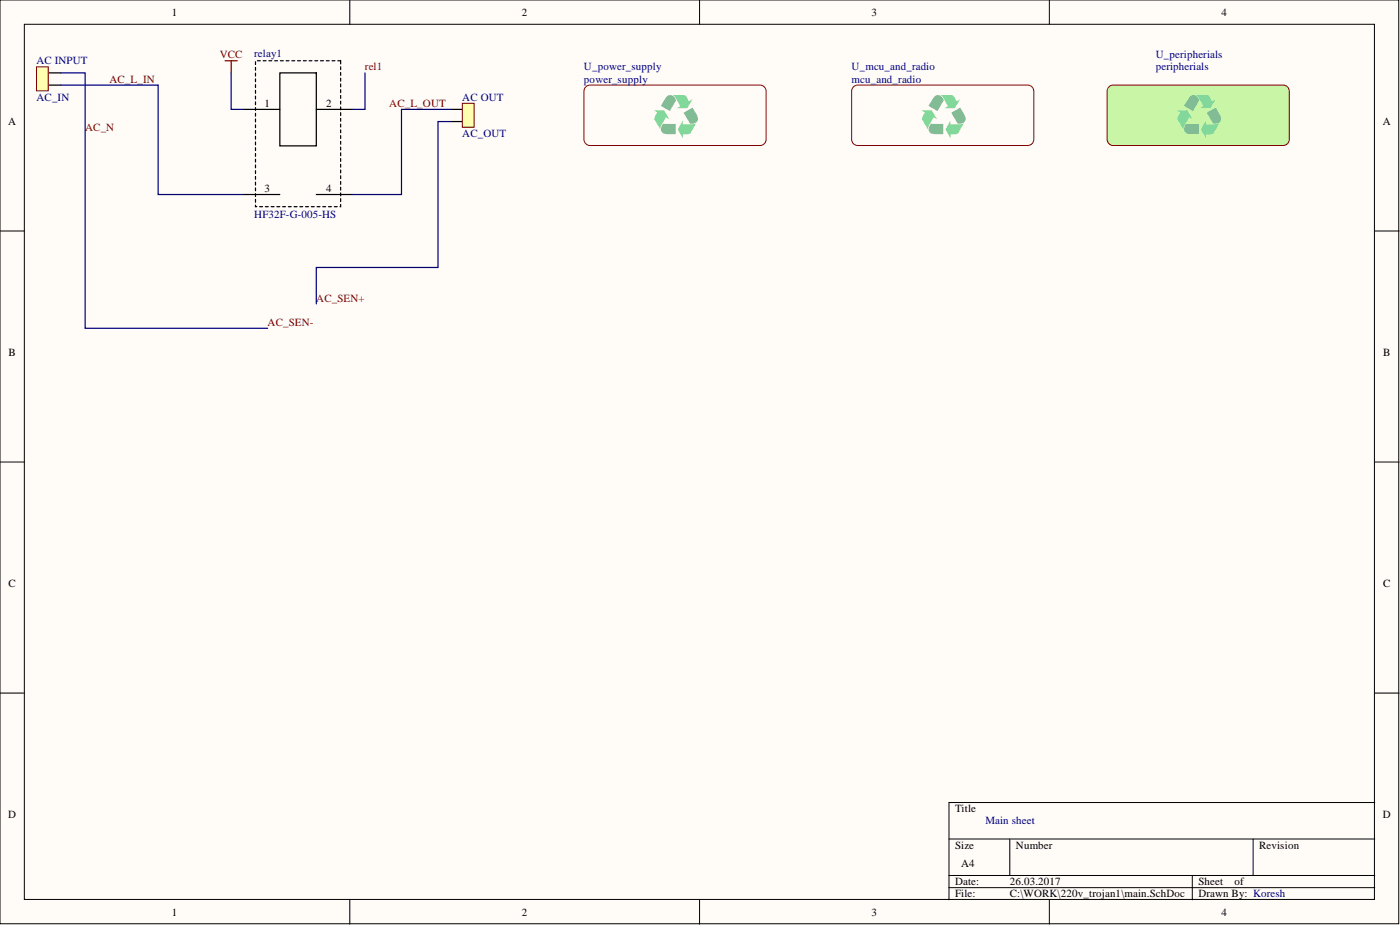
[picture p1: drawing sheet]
<svg xmlns="http://www.w3.org/2000/svg" width="292mm" height="193mm" viewBox="0 0 292 193" stroke-linecap="round" stroke-linejoin="round" font-family="sans-serif">
<g fill="#fffcf8" stroke="#000" stroke-width=".21">
<path d="M0 0h291.8v192.7h-291.8z"/>
<path d="M5.1 5.1h281.7v182.5h-281.7z"/>
</g>
<g fill="none" stroke="#000" stroke-width=".21">
<path d="M73 0v5.1M146 0v5.1M218.9 0v5.1M0 48.2h5.1M286.8 48.2h5.1M0 96.4h5.1M286.8 96.4h5.1M0 144.6h5.1M286.8 144.6h5.1M198 175h88.8M210.7 175v7.6M261.5 175v7.6"/>
<path d="M286.8 167.4h-88.8v20.3M73 187.7v5.1M146 187.7v5.1M198 182.6h88.8M198 185.2h88.8M218.9 187.7v5.1M248.8 182.6v5.1"/>
</g>
<path d="M58.4 15.2h7.6v15.2h-7.6zM50.8 22.8h7.6M66 22.8h7.6M93.9 22.8h2.6M93.9 25.4h2.6M50.8 40.6h7.6M66 40.6h7.6" fill="none" stroke="#000" stroke-width=".25"/>
<path d="M71.1 12.7h-17.8v30.4h17.8v-30.4" fill="none" stroke="#000" stroke-width=".25" stroke-dasharray=".6 .6"/>
<path d="M47 12.7h2.5M48.2 12.7v2.5" fill="none" stroke="#800000" stroke-width=".25"/>
<path d="M48.2 15.2v7.6h2.6M76.2 15.2v7.6h-2.6" fill="none" stroke="#000080" stroke-width=".25"/>
<path d="M96.5 21.6h2.4v5h-2.4z" fill="#ffffb0" stroke="#800000" stroke-width=".21"/>
<path d="M10.2 17.7h2.5M10.2 15.2h2.5" fill="none" stroke="#000" stroke-width=".25"/>
<path d="M7.6 13.9h2.5v5h-2.5z" fill="#ffffb0" stroke="#800000" stroke-width=".21"/>
<path d="M231.2 18.3l.7-.5 .4-.1h35.4a1.27 1.27 0 0 1 1.3 1.3v10.1a1.27 1.27 0 0 1-1.3 1.3h-35.4a1.27 1.27 0 0 1-1.3-1.3v-10.1z" fill="#c8f6a6" stroke="#800000" stroke-width=".21"/>
<path d="M249.4 19.8l2.6 .1 .4 .3 .5 .9 .7-.4-1.1 1.9h-2.1l.7-.5-1.2-2z" fill="#82d79a"/>
<path d="M248.3 20.1a1.18 1.18 0 0 1 1.9 .8l-1.3 2.3-1.9-1.1z" fill="#82bc95"/>
<path d="M251.6 25.1v.8h2.1l.7-.3-1.2 2.3-1.6 .1v.9l-1-1.9z" fill="#82d79a"/>
<path d="M251.8 23.5l1.8-1.1 1 1.8a1.12 1.12 0 0 1-.1 1.2 1.12 1.12 0 0 1-1.1 .4h-.3z" fill="#82bc95"/>
<path d="M245.6 23h2.1l1.1 1.9-.7-.4-1 1.8-.1 .8-1.3-2.2 .1-.6 .5-.8z" fill="#82d79a"/>
<path d="M247.5 25.8l2.6 .1v2.1h-2a1.16 1.16 0 0 1-1-.8 1.16 1.16 0 0 1 .3-1.3z" fill="#82bc95"/>
<path d="M177.9 18.3l.7-.5 .4-.1h35.4a1.27 1.27 0 0 1 1.3 1.3v10.1a1.27 1.27 0 0 1-1.3 1.3h-35.4a1.27 1.27 0 0 1-1.3-1.3v-10.1z" fill="none" stroke="#800000" stroke-width=".21"/>
<path d="M196.1 19.8l2.6 .1 .4 .3 .5 .9 .7-.4-1.1 1.9h-2.1l.7-.5-1.2-2z" fill="#82d79a"/>
<path d="M195 20.1a1.18 1.18 0 0 1 1.9 .8l-1.3 2.3-1.9-1.1z" fill="#82bc95"/>
<path d="M198.3 25.1v.8h2.1l.7-.3-1.3 2.3-1.5 .1v.9l-1-1.9z" fill="#82d79a"/>
<path d="M198.5 23.5l1.8-1.1 1 1.8a1.12 1.12 0 0 1-.1 1.2 1.12 1.12 0 0 1-1.1 .4h-.3z" fill="#82bc95"/>
<path d="M192.3 23h2.1l1.1 1.9-.7-.4-1 1.8-.1 .8-1.3-2.2 .1-.6 .5-.8z" fill="#82d79a"/>
<path d="M194.2 25.8l2.6 .1v2.1h-2a1.16 1.16 0 0 1-1-.8 1.16 1.16 0 0 1 .3-1.3z" fill="#82bc95"/>
<path d="M122.1 18.3l.6-.5 .4-.1h35.5a1.27 1.27 0 0 1 1.2 1.3v10.1a1.27 1.27 0 0 1-1.2 1.3h-35.5a1.27 1.27 0 0 1-1.3-1.3v-10.1z" fill="none" stroke="#800000" stroke-width=".21"/>
<path d="M140.3 19.8l2.5 .1 .5 .3 .4 .9 .8-.4-1.1 1.9h-2.2l.7-.5-1.1-2z" fill="#82d79a"/>
<path d="M139.1 20.1a1.18 1.18 0 0 1 2 .8l-1.4 2.3-1.8-1.1z" fill="#82bc95"/>
<path d="M142.5 25.1v.8h2.1l.7-.3-1.3 2.3-1.5 .1v.9l-1.1-1.9z" fill="#82d79a"/>
<path d="M142.6 23.5l1.9-1.1 1 1.8a1.12 1.12 0 0 1-.1 1.2 1.12 1.12 0 0 1-1.2 .4h-.2z" fill="#82bc95"/>
<path d="M136.4 23h2.2l1.1 1.9-.8-.4-1 1.8-.1 .8-1.3-2.2 .1-.6 .6-.8z" fill="#82d79a"/>
<path d="M138.3 25.8l2.7 .1v2.1h-2a1.16 1.16 0 0 1-1.1-.8 1.16 1.16 0 0 1 .4-1.3z" fill="#82bc95"/>
<path d="M12.7 15.2h5.1v53.3h38M12.7 17.7h20.3v22.9h17.8M93.9 25.4h-2.5v30.4h-25.4v7.6M93.9 22.8h-10.1v17.8h-10.2" fill="none" stroke="#000080" stroke-width=".25"/>
<g font-size="2.3">
<text x="35.9" y="3.3">1</text>
<text x="108.9" y="3.3">2</text>
<text x="181.8" y="3.3">3</text>
<text x="254.9" y="3.3">4</text>
<text x="55.2" y="22.3">1</text>
<text x="68" y="22.3">2</text>
<text x="1.7" y="26.1">A</text>
<text x="288.5" y="26.1">A</text>
<text x="55.2" y="40.1">3</text>
<text x="68" y="40.1">4</text>
<text x="1.8" y="74.3">B</text>
<text x="288.6" y="74.3">B</text>
<text x="1.8" y="122.5">C</text>
<text x="288.6" y="122.5">C</text>
<text x="1.7" y="170.7">D</text>
<text x="199.3" y="169.4">Title</text>
<text x="288.5" y="170.7">D</text>
<text x="199.3" y="177.1">Size</text>
<text x="212" y="177.1">Number</text>
<text x="262.7" y="177.1">Revision</text>
<text x="199.3" y="184.7">Date:</text>
<text x="200.5" y="180.9">A4</text>
<text x="210.7" y="184.7">26.03.2017</text>
<text x="250" y="184.7">Sheet</text>
<text x="257.6" y="184.7">of</text>
<text x="35.9" y="191">1</text>
<text x="108.9" y="191">2</text>
<text x="181.8" y="191">3</text>
<text x="199.3" y="187.2">File:</text>
<text x="210.7" y="187.2">C:\WORK\220v_trojan1\main.SchDoc</text>
<text x="250" y="187.2">Drawn By: Koresh</text>
<text x="254.9" y="191">4</text>
</g>
<g font-size="2.3" fill="#000080">
<text x="53.1" y="11.9">relay1</text>
<text x="7.6" y="13.4">AC INPUT</text>
<text x="121.8" y="14.7">U_power_supply</text>
<text x="121.8" y="17.2">power_supply</text>
<text x="177.7" y="14.7">U_mcu_and_radio</text>
<text x="177.7" y="17.2">mcu_and_radio</text>
<text x="241.1" y="12.2">U_peripherials</text>
<text x="241.1" y="14.7">peripherials</text>
<text x="7.6" y="21">AC_IN</text>
<text x="96.5" y="21">AC OUT</text>
<text x="96.5" y="28.7">AC_OUT</text>
<text x="53.1" y="45.4">HF32F-G-005-HS</text>
<text x="205.6" y="172">Main sheet</text>
</g>
<g font-size="2.3" fill="#800000">
<text x="22.8" y="17.2">AC_L_IN</text>
<text x="45.9" y="12.2">VCC</text>
<text x="76.2" y="14.7">rel1</text>
<text x="81.2" y="22.3">AC_L_OUT</text>
<text x="17.8" y="27.4">AC_N</text>
<text x="66" y="62.9">AC_SEN+</text>
<text x="55.8" y="68">AC_SEN-</text>
</g>
</svg>
